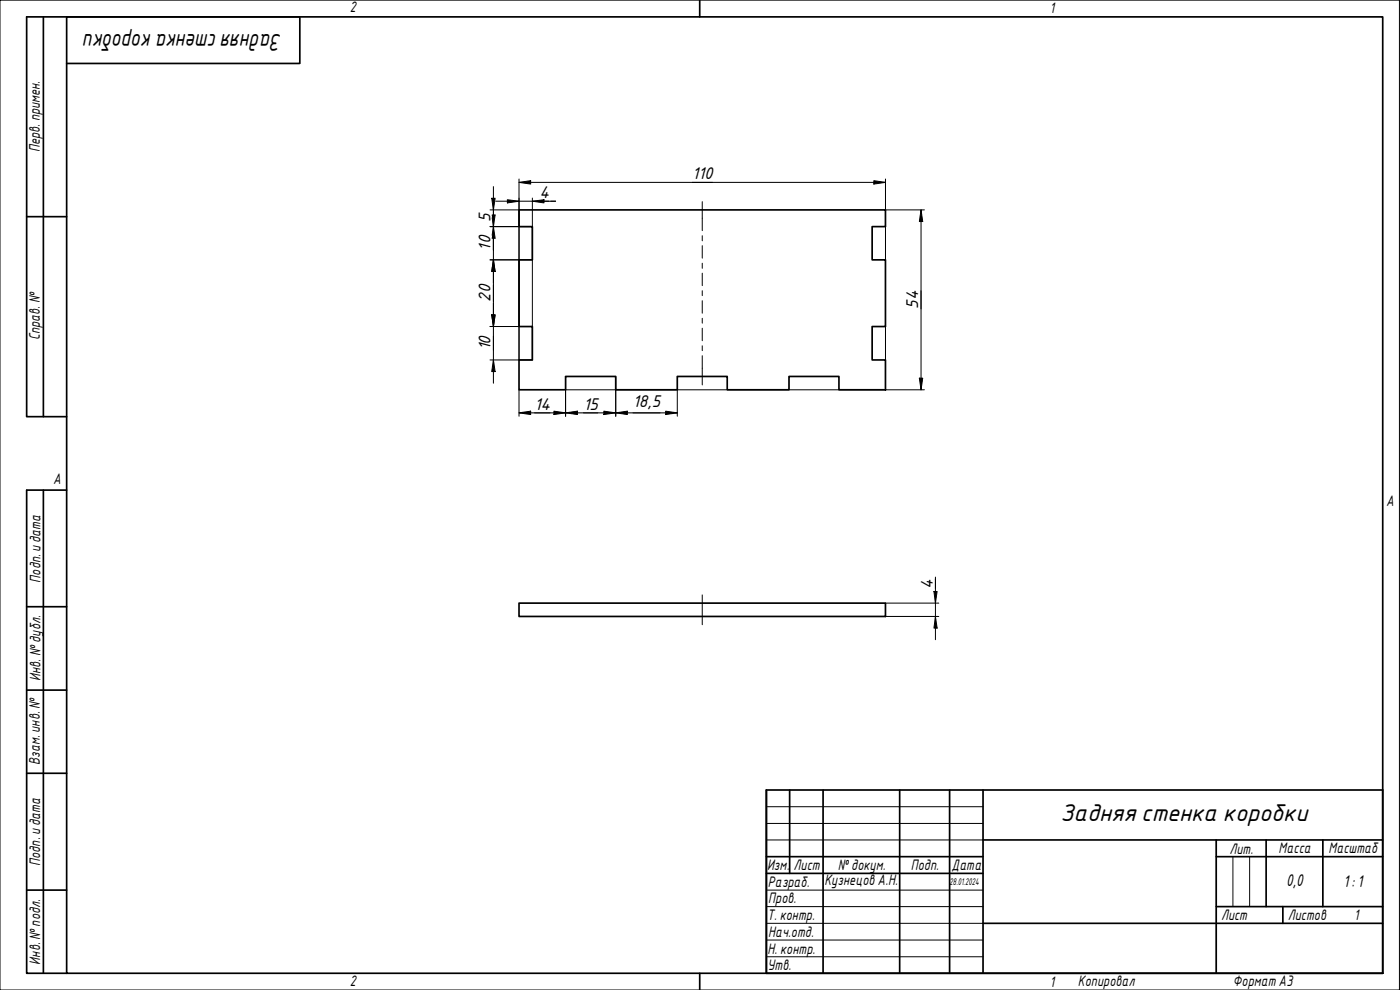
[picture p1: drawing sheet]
<svg xmlns="http://www.w3.org/2000/svg" width="420mm" height="297mm" viewBox="0 0 420 297" stroke-linecap="round" stroke-linejoin="round" font-family="sans-serif">
<path d="M155.8 63h109.9v5h-4v10h4v20h-4v10h4v9h-13.9v-4h-15v4h-18.6v-4h-14.9v4h-18.5v-4h-15.1v4h-13.9v-9h4v-10h-4v-20h4v-10h-4zM155.8 181h109.9v4h-109.9z" fill="none" stroke="#000" stroke-width=".51"/>
<path d="M20 5.1h395v286.9h-395zM210 0v5.1M210 292v5" fill="none" stroke="#000" stroke-width=".51"/>
<path d="M0 0h420v297h-420z" fill="none" stroke="#000" stroke-width=".3"/>
<g fill="none" stroke="#000" stroke-width=".51">
<path d="M230 237h185v55h-185zM237 237v25.1M247 237v55M270 237v55M285 237v55M295 237v55M230 257h65M295 252h120M365 257h50M365 252v40M380 252v20M397 252v20"/>
<path d="M230 262.1h65M295 277h120M365 272h50M385 272v5"/>
</g>
<path d="M230 242h65M230 247.1h65M230 252h65M370 257v15M375 257v15M230 267.1h65M230 272h65M230 277h65M230 282.1h65M230 287.1h65" fill="none" stroke="#000" stroke-width=".3"/>
<path d="M13 5.1v119.9M20 19h70v-13.9h-82v119.9h12M8 65h12M13 147.1v144.9M20 147.1h-12v144.9h12M8 182h12M8 207.1h12M8 232h12M8 267.1h12" fill="none" stroke="#000" stroke-width=".51"/>
<path d="M210.8 60.5v8.7M210.8 70.7v1.5M210.8 73.7v3.8M210.8 79v1.5M210.8 82v3.7M210.8 87.2v1.5M210.8 90.2v3.8M210.8 95.5v1.5M210.8 98.5v3.7M210.8 103.7v1.5M210.8 106.7v8.8M210.8 178.5v8.9" fill="none" stroke="#000" stroke-width=".3"/>
<g fill="none" stroke="#000" stroke-width=".3">
<path d="M147.6 59.5h1l-.5 3.5zM148.1 56v59M152.3 59.9l3.5 .5-3.5 .5zM155.8 54.7l3.5-.5v1zM155.8 53.7v54.3M155.8 54.7h109.9M159.8 59.4v48.6h-12.7M262.3 54.2l3.4 .5-3.4 .5zM265.7 53.7v54.3M147.1 63h8.7M147.1 68h12.7M147.1 78h12.7"/>
<path d="M147.7 65.3l.9 6.2h-.9M147.7 64.5h.9l-.9 6.1M148.1 78l.5 3.5h-1zM148.8 60.4h18M159.8 60.4l3.5-.5v1zM265.7 63h11.7M276.4 63l.5 3.5h-1zM276.4 63v54M147.1 98h12.7M147.6 94.5h1l-.5 3.5zM148.1 108l.5 3.5h-1zM155.8 117v7.9"/>
<path d="M169.7 117h107.7M169.7 113v11.9M184.8 113v11.9M203.3 117v7.9M275.9 113.5h1l-.5 3.5zM155.8 123.9l3.5-.5v1zM155.8 123.9h47.5M166.2 123.4l3.5 .5-3.5 .5zM169.7 123.9l3.6-.5v1zM181.2 123.4l3.6 .5-3.6 .5zM184.8 123.9l3.5-.5v1zM199.8 123.4l3.5 .5-3.5 .5z"/>
<path d="M280.3 177.5h.9l-.5 3.5zM280.7 173.2v18.7M265.7 181h16M265.7 185h16M280.7 185l.5 3.5h-.9z"/>
</g>
<g fill="#000">
<path d="M147.6 59.5h1l-.5 3.5z" fill-rule="evenodd"/>
<path d="M155.8 54.7l3.5-.5v1z" fill-rule="evenodd"/>
<path d="M159.8 60.4l3.5-.5v1z" fill-rule="evenodd"/>
<path d="M262.3 54.2l3.4 .5-3.4 .5z" fill-rule="evenodd"/>
<path d="M147.6 64.5h1l-.5 3.5z" fill-rule="evenodd"/>
<path d="M148.1 68l.5 3.5h-1z" fill-rule="evenodd"/>
<path d="M152.3 59.9l3.5 .5-3.5 .5z" fill-rule="evenodd"/>
<path d="M276.4 63l.5 3.5h-1z" fill-rule="evenodd"/>
<path d="M147.6 94.5h1l-.5 3.5z" fill-rule="evenodd"/>
<path d="M147.6 94.5h1l-.5 3.5z" fill-rule="evenodd"/>
<path d="M148.1 78l.5 3.5h-1z" fill-rule="evenodd"/>
<path d="M148.1 78l.5 3.5h-1z" fill-rule="evenodd"/>
<path d="M148.1 108l.5 3.5h-1z" fill-rule="evenodd"/>
<path d="M275.9 113.5h1l-.5 3.5z" fill-rule="evenodd"/>
<path d="M155.8 123.9l3.5-.5v1z" fill-rule="evenodd"/>
<path d="M166.2 123.4l3.5 .5-3.5 .5z" fill-rule="evenodd"/>
<path d="M169.7 123.9l3.6-.5v1z" fill-rule="evenodd"/>
<path d="M181.2 123.4l3.6 .5-3.6 .5z" fill-rule="evenodd"/>
<path d="M184.8 123.9l3.5-.5v1z" fill-rule="evenodd"/>
<path d="M199.8 123.4l3.5 .5-3.5 .5z" fill-rule="evenodd"/>
<path d="M280.3 177.5h.9l-.5 3.5z" fill-rule="evenodd"/>
<path d="M280.7 185l.5 3.5h-.9z" fill-rule="evenodd"/>
</g>
<g font-size="7">
<text x="84.6" y="10.3" transform="rotate(180 84.6 10.3)">Задняястенка коробки</text>
<text x="318.3" y="246.2">Задняя стенка коробки</text>
</g>
<g font-size="4.9">
<text x="207.7" y="53.8">110</text>
<text x="161.9" y="59.5">4</text>
<text x="147.2" y="66.7" transform="rotate(-90 147.2 66.7)">5</text>
<text x="147.2" y="75.2" transform="rotate(-90 147.2 75.2)">10</text>
<text x="147.2" y="90.5" transform="rotate(-90 147.2 90.5)">20</text>
<text x="275.5" y="92.7" transform="rotate(-90 275.5 92.7)">54</text>
<text x="147.2" y="105.1" transform="rotate(-90 147.2 105.1)">10</text>
<text x="160.4" y="123">14</text>
<text x="175.1" y="123">15</text>
<text x="189.9" y="122.2">18,5</text>
<text x="279.9" y="176.6" transform="rotate(-90 279.9 176.6)">4</text>
<text x="386" y="265.9">0,0</text>
<text x="403.2" y="266.2">1: 1</text>
</g>
<g font-size="4.4">
<text x="105" y="3.7">2</text>
<text x="315" y="3.8">1</text>
<text x="11.9" y="45.6" transform="rotate(-90 11.9 45.6)">Перв. примен.</text>
<text x="12" y="102.2" transform="rotate(-90 12 102.2)">Справ. №</text>
<text x="16" y="145.2">A</text>
<text x="416" y="151.7">A</text>
<text x="12.2" y="174.8" transform="rotate(-90 12.2 174.8)">Подп. идата</text>
<text x="12.2" y="204.3" transform="rotate(-90 12.2 204.3)">Инв. №дубл.</text>
<text x="12" y="229.5" transform="rotate(-90 12 229.5)">Взам. инв. №</text>
<text x="369" y="256.1">Лит.</text>
<text x="383.7" y="256.1">Масса</text>
<text x="398.7" y="256.1">Масштаб</text>
<text x="12.1" y="259.8" transform="rotate(-90 12.1 259.8)">Подп. идата</text>
<text x="230.2" y="261.1">Изм.</text>
<text x="238.2" y="261.1">Лист</text>
<text x="251.5" y="261">№докум.</text>
<text x="273.4" y="261.2">Подп.</text>
<text x="285.6" y="261.2">Дата</text>
<text x="230.4" y="266.1">Разраб.</text>
<text x="247.4" y="265.7">Кузнецов А.Н.</text>
<text x="230.6" y="271.1">Пров.</text>
<text x="230.3" y="276.1">Т. контр.</text>
<text x="230.5" y="281.1">Нач.отд.</text>
<text x="366.5" y="276.1">Лист</text>
<text x="386.5" y="276.1">Листов</text>
<text x="406.4" y="276">1</text>
<text x="230.4" y="286.1">Н. контр.</text>
<text x="12.1" y="289.4" transform="rotate(-90 12.1 289.4)">Инв. №подл.</text>
<text x="230.3" y="291.1">Утв.</text>
<text x="105" y="295.9">2</text>
<text x="315" y="296.1">1</text>
<text x="323.5" y="295.8">Копировал</text>
<text x="370" y="295.8">Формат А3</text>
</g>
<text font-size="2.8" x="285" y="265.5">28.01.2024</text>
</svg>
